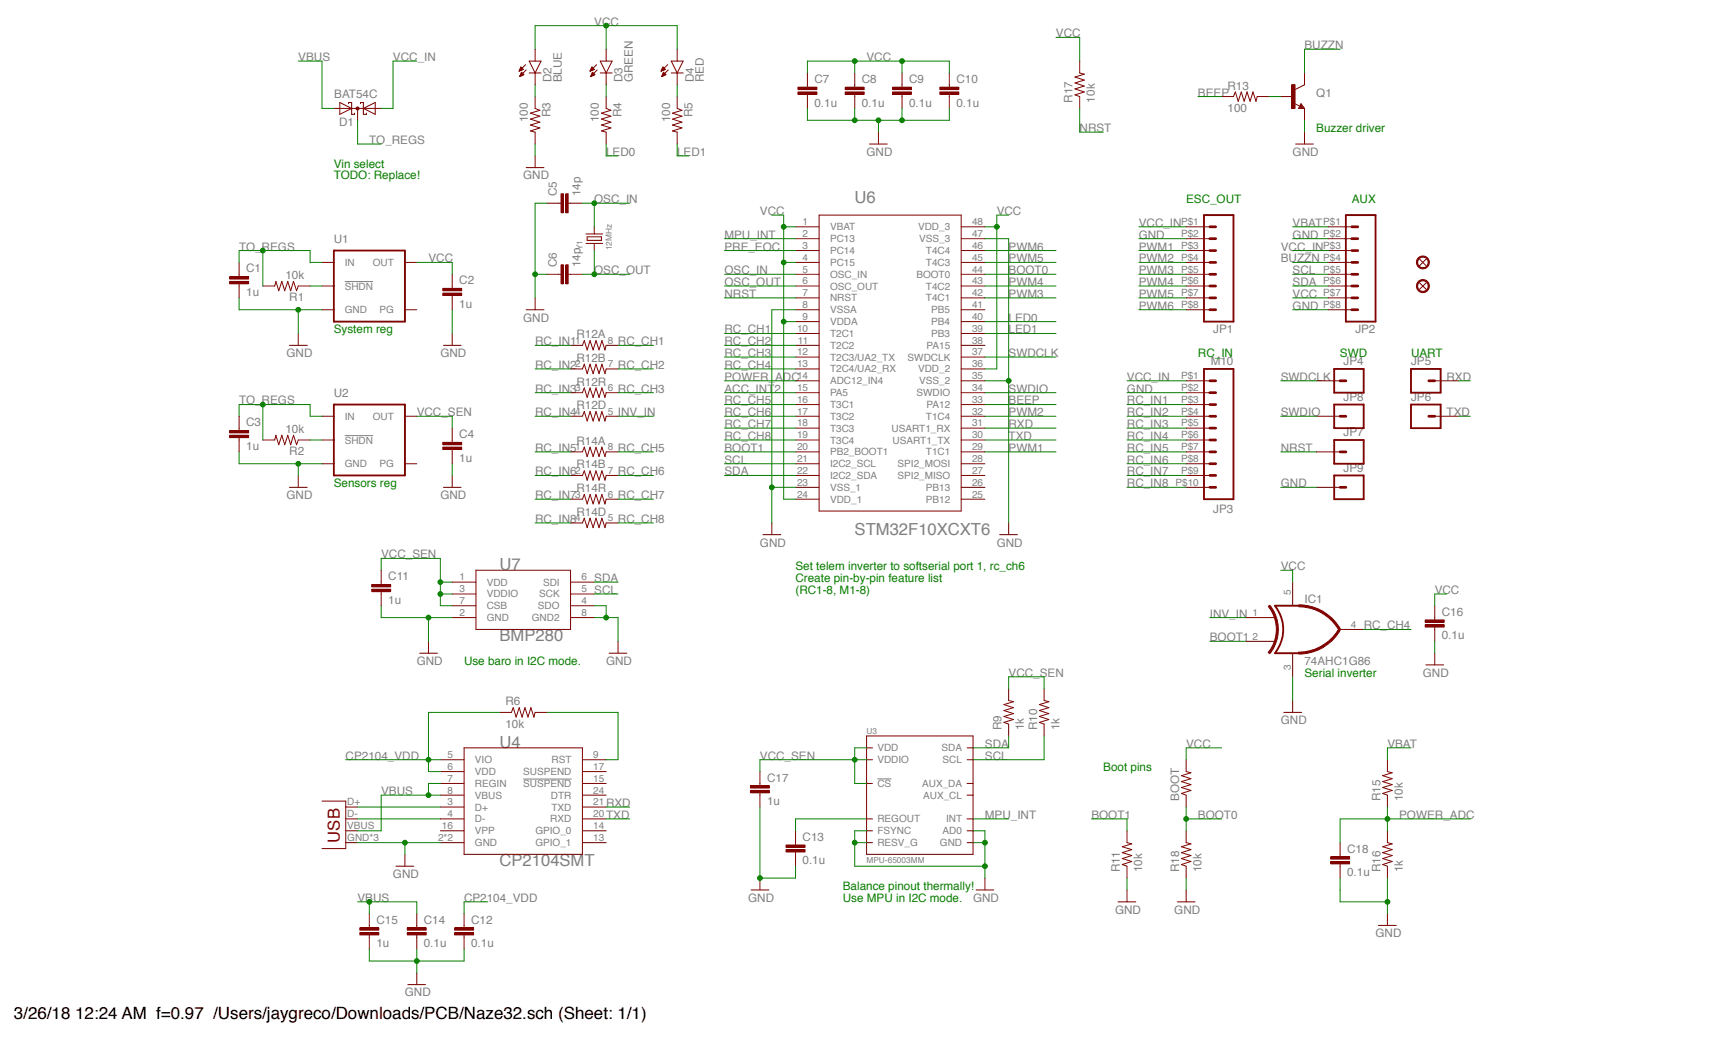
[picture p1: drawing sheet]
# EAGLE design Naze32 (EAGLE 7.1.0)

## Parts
BOOT  RESISTOR0603  [0603-RES]
C1  1u  CAP0402-CAP  [0402-CAP]
C2  1u  CAP0402-CAP  [0402-CAP]
C3  1u  CAP0402-CAP  [0402-CAP]
C4  1u  CAP0402-CAP  [0402-CAP]
C5  14p  CAP0402-CAP  [0402-CAP]
C6  14p  CAP0402-CAP  [0402-CAP]
C7  0.1u  CAP0402-CAP  [0402-CAP]
C8  0.1u  CAP0402-CAP  [0402-CAP]
C9  0.1u  CAP0402-CAP  [0402-CAP]
C10  0.1u  CAP0402-CAP  [0402-CAP]
C11  1u  CAP0402-CAP  [0402-CAP]
C12  0.1u  CAP0402-CAP  [0402-CAP]
C13  0.1u  CAP0402-CAP  [0402-CAP]
C14  0.1u  CAP0402-CAP  [0402-CAP]
C15  1u  CAP0402-CAP  [0402-CAP]
C16  0.1u  CAP0402-CAP  [0402-CAP]
C17  1u  CAP0402-CAP  [0402-CAP]
C18  0.1u  CAP0402-CAP  [0402-CAP]
D1  BAT54C  [SOT23]
D2  BLUE  LED-BLUE0603  [LED-0603]
D3  GREEN  LED-GREEN0603  [LED-0603]
D4  RED  LED-RED0603  [LED-0603]
FID1  FIDUCIALUFIDUCIAL  [MICRO-FIDUCIAL]
FID2  FIDUCIALUFIDUCIAL  [MICRO-FIDUCIAL]
IC1  74AHC1G86  74AHC1G86DCK  [SC70-5]
J1  USB-MICROB  [USB-MICROB]
JP1  M08PAD-1X8  [PAD-1X8]
JP2  M08PAD-1X8  [PAD-1X8]
JP3  M10  [PAD_1X10]
JP4  SCK  M01ROUND  [PAD-ROUND]
JP5  RX  M01ROUND  [PAD-ROUND]
JP6  TX  M01ROUND  [PAD-ROUND]
JP7  RST  M01ROUND  [PAD-ROUND]
JP8  IO  M01ROUND  [PAD-ROUND]
JP9  GND  M01ROUND  [PAD-ROUND]
Q1  TRANSISTOR_NPNSOT23  [SOT23]
R1  10k  RESISTOR  [0402-RES]
R2  10k  RESISTOR  [0402-RES]
R3  100  RESISTOR  [0402-RES]
R4  100  RESISTOR  [0402-RES]
R5  100  RESISTOR  [0402-RES]
R6  10k  RESISTOR  [0402-RES]
R9  1k  RESISTOR  [0402-RES]
R10  1k  RESISTOR  [0402-RES]
R11  10k  RESISTOR  [0402-RES]
R12  RESISTOR-ARRAY0603-ARV  [0603-ARV]
R13  100  RESISTOR  [0402-RES]
R14  RESISTOR-ARRAY0603-ARV  [0603-ARV]
R15  10k  RESISTOR  [0402-RES]
R16  1k  RESISTOR  [0402-RES]
R17  10k  RESISTOR  [0402-RES]
R18  10k  RESISTOR  [0402-RES]
U1  MCP18243.3V  [SOT23-5]
U2  MCP18243.3V  [SOT23-5]
U3  MPU-65003MM  [QFN-24_3X3]
U4  CP2104SMT  [QFN-24_ALT2]
U6  STM32F10XCXT6  [TQFP48]
U7  BMP280  [LGA8]
Y1  12MHz  CRYSTAL.3.2X2.5MM  [3.2X2.5MM]

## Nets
ACC_INT2: U6.15(PA5)
BEEP: R13.1 U6.33(PA12)
BOOT0: BOOT.1 R18.2 U6.44(BOOT0)
BOOT1: IC1.2(I1) R11.2 U6.20(PB2_BOOT1)
BUZZN: JP2.P$4 Q1.3(C)
CP2104_VDD: C12.1 R6.1 U4.5(VIO) U4.6(VDD)
GND: C1.2 C2.2 C3.2 C4.2 C5.1 C6.1 C7.2 C8.2 C9.2 C10.2 C11.2 C12.2 C13.2 C14.2 C15.2 C16.2 C17.2 C18.2 IC1.3(GND) J1.GND J1.MT1(GND) J1.MT2(GND) JP1.P$2 JP2.P$2 JP2.P$8 JP3.P$2 JP9.P$1 Q1.2(E) R3.2 R11.1 R16.1 R18.1 U1.2(GND) U2.2(GND) U3.9(AD0) U3.11(FSYNC) U3.18(GND) U3.20(RESV_G) U4.2(GND) U4.EP(GND) U6.8(VSSA) U6.23(VSS_1) U6.35(VSS_2) U6.47(VSS_3) U7.2(GND) U7.4(SDO) U7.8(GND2)
INV_IN: IC1.1(I0) R12.5
LED0: R4.2 U6.40(PB4)
LED1: R5.2 U6.39(PB3)
MPU_INT: U3.12(INT) U6.2(PC13)
N$1: J1.D+ U4.3(D+)
N$2: R2.1 U2.3(!SHDN)
N$3: R1.1 U1.3(!SHDN)
N$4: D2.C R3.1
N$5: J1.D- U4.4(D-)
N$7: D3.C R4.1
N$8: D4.C R5.1
N$9: R6.2 U4.9(RST)
N$15: C13.1 U3.10(REGOUT)
N$17: Q1.1(B) R13.2
NRST: JP7.P$1 R17.1 U6.7(NRST)
OSC_IN: C5.2 U6.5(OSC_IN) Y1.3
OSC_OUT: C6.2 U6.6(OSC_OUT) Y1.1
POWER_ADC: C18.1 R15.1 R16.2 U6.14(ADC12_IN4)
PRE_EOC: U6.3(PC14)
PWM1: JP1.P$3 U6.29(T1C1)
PWM2: JP1.P$4 U6.32(T1C4)
PWM3: JP1.P$5 U6.42(T4C1)
PWM4: JP1.P$6 U6.43(T4C2)
PWM5: JP1.P$7 U6.45(T4C3)
PWM6: JP1.P$8 U6.46(T4C4)
RC_CH1: R12.8 U6.10(T2C1)
RC_CH2: R12.7 U6.11(T2C2)
RC_CH3: R12.6 U6.12(T2C3/UA2_TX)
RC_CH4: IC1.4(O) U6.13(T2C4/UA2_RX)
RC_CH5: R14.8 U6.16(T3C1)
RC_CH6: R14.7 U6.17(T3C2)
RC_CH7: R14.6 U6.18(T3C3)
RC_CH8: R14.5 U6.19(T3C4)
RC_IN1: JP3.P$3 R12.1
RC_IN2: JP3.P$4 R12.2
RC_IN3: JP3.P$5 R12.3
RC_IN4: JP3.P$6 R12.4
RC_IN5: JP3.P$7 R14.1
RC_IN6: JP3.P$8 R14.2
RC_IN7: JP3.P$9 R14.3
RC_IN8: JP3.P$10 R14.4
RXD: JP5.P$1 U4.21(TXD) U6.31(USART1_RX)
SCL: JP2.P$5 R10.1 U3.23(SCL) U6.21(I2C2_SCL) U7.5(SCK)
SDA: JP2.P$6 R9.1 U3.24(SDA) U6.22(I2C2_SDA) U7.6(SDI)
SWDCLK: JP4.P$1 U6.37(SWDCLK)
SWDIO: JP8.P$1 U6.34(SWDIO)
TO_REGS: C1.1 C3.1 D1.3(CC) R1.2 R2.2 U1.1(IN) U2.1(IN)
TXD: JP6.P$1 U4.20(RXD) U6.30(USART1_TX)
VBAT: JP2.P$1 R15.2
VBUS: C14.1 C15.1 D1.2(A2) J1.VBUS U4.7(REGIN) U4.8(VBUS)
VCC: BOOT.2 C2.1 C7.1 C8.1 C9.1 C10.1 C16.1 D2.A D3.A D4.A IC1.5(VCC) JP2.P$7 R17.2 U1.5(OUT) U6.1(VBAT) U6.4(PC15) U6.9(VDDA) U6.24(VDD_1) U6.36(VDD_2) U6.48(VDD_3)
VCC_IN: D1.1(A1) JP1.P$1 JP2.P$3 JP3.P$1
VCC_SEN: C4.1 C11.1 C17.1 R9.2 R10.2 U2.5(OUT) U3.8(VDDIO) U3.13(VDD) U3.22(!CS) U7.1(VDD) U7.3(VDDIO) U7.7(CSB)
Unconnected: U1.4(PG) U2.4(PG) U3.7(AUX_CL) U3.21(AUX_DA) U4.13(GPIO_1) U4.14(GPIO_0) U4.15(!SUSPEND) U4.16(VPP) U4.17(SUSPEND) U4.24(DTR) U6.25(PB12) U6.26(PB13) U6.27(SPI2_MISO) U6.28(SPI2_MOSI) U6.38(PA15) U6.41(PB5)

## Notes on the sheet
- Buzzer driver
- Vin select
- TODO: Replace!
- ESC_OUT | AUX
- System reg
- RC_IN | SWD | UART
- Sensors reg
- Set telem inverter to softserial port 1, rc_ch6
- Create pin-by-pin feature list
  (RC1-8, M1-8)
- Use baro in I2C mode.
- Serial inverter
- Boot pins
- Balance pinout thermally!
- Use MPU in I2C mode.
